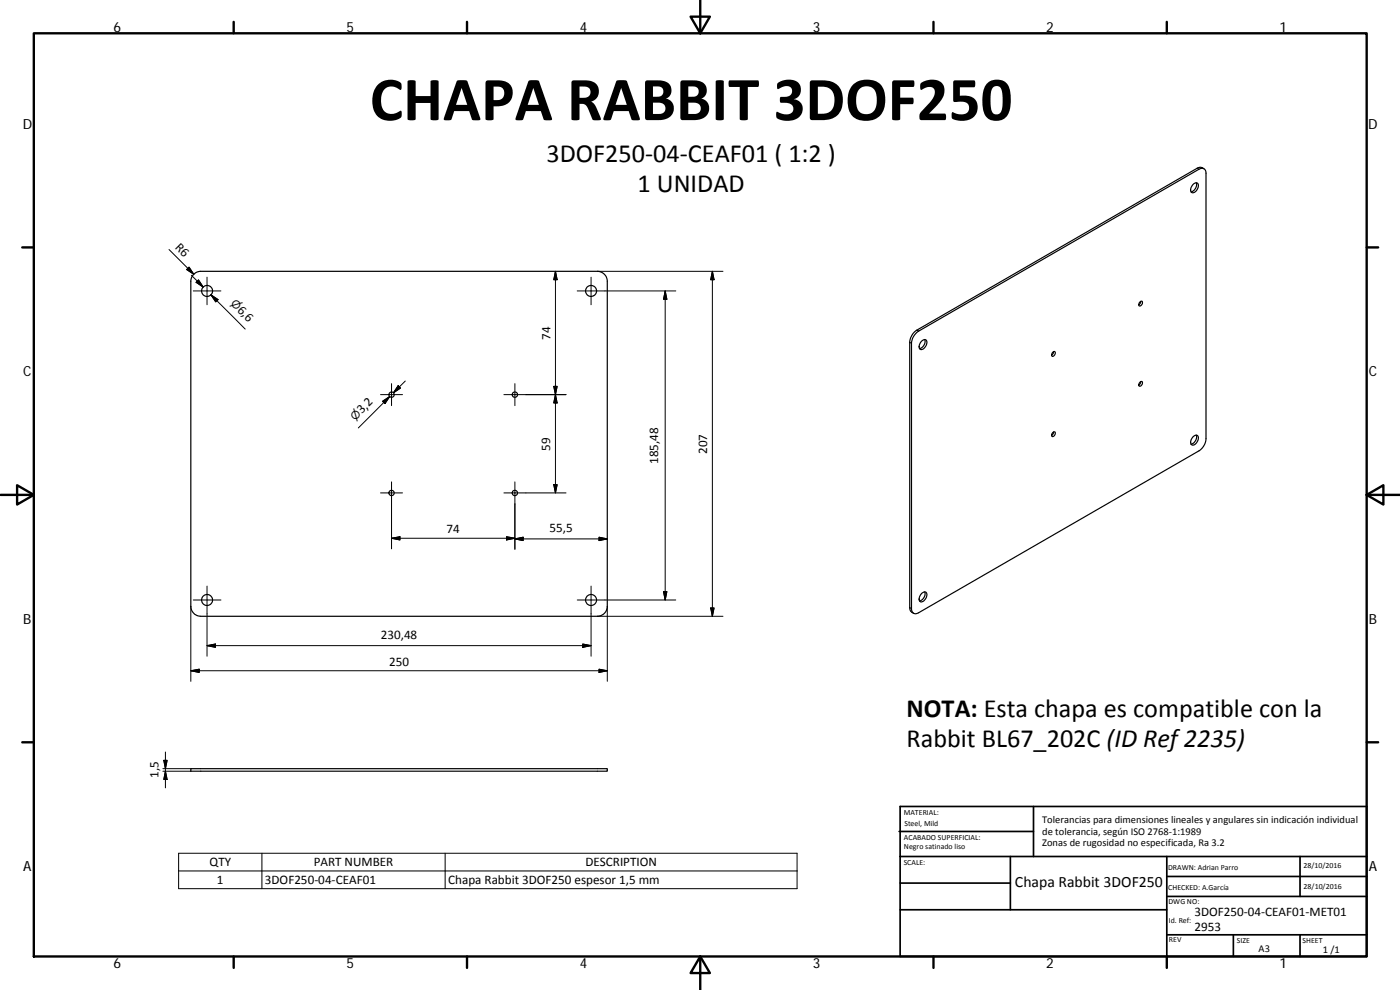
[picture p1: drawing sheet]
<svg xmlns="http://www.w3.org/2000/svg" width="420mm" height="297mm" viewBox="0 0 420 297" stroke-linecap="round" stroke-linejoin="round" font-family="sans-serif">
<g fill="none" stroke="#000" stroke-width=".36">
<path d="M358 55.4a.92 .92 0 0 1 1.4-.5 .92 .92 0 0 1 .1 1.5 1.52 1.52 0 0 1-2 1.2 1.99 1.99 0 0 1 .5-2.2zM359 54.8a2.17 2.17 0 0 1-1.5 2.8M361.3 50.6l-.9-.4-1.1 .3-84.1 48.6a4.7 4.7 0 0 0-2.2 3.6v79.6l.3 1.1 .9 .6M58.2 82.3l.9-.7 1.2-.2h119a3 3 0 0 1 3 3v97.5a3 3 0 0 1-3 3h-119a3 3 0 0 1-3-3v-97.5l.2-1.2zM342.1 90.7a.48 .48 0 0 1 .7-.2 .48 .48 0 0 1 0 .7 .52 .52 0 0 1-.5 .6 .52 .52 0 0 1-.6-.4zM342.4 90.4l-.7 1.1M274.9 100l.8-.6 84.1-48.6a1.29 1.29 0 0 1 1.5-.2 1.29 1.29 0 0 1 .6 1.4v79.6a4.7 4.7 0 0 1-2.1 3.7l-84.1 48.6a1.29 1.29 0 0 1-1.5 .1 1.29 1.29 0 0 1-.7-1.4v-79.6a4.4 4.4 0 0 1 1.4-3zM276.5 102.4a.92 .92 0 0 1 1.4-.4 .92 .92 0 0 1 .2 1.4 1.54 1.54 0 0 1-2.1 1.3 1.93 1.93 0 0 1 .5-2.3zM277.5 101.9a2.17 2.17 0 0 1-1.5 2.7M316 105.6a.46 .46 0 0 1 .7 .1 .46 .46 0 0 1-.1 .6 .52 .52 0 0 1-.4 .6 .52 .52 0 0 1-.6-.4zM316.2 105.5l-.1 .5-.5 .6M342.1 114.7a.49 .49 0 0 1 .7-.2 .49 .49 0 0 1 0 .8 .52 .52 0 0 1-.5 .6 .52 .52 0 0 1-.6-.4z"/>
<path d="M342.4 114.5l-.4 .8-.3 .2M315.9 129.8a.49 .49 0 0 1 .8-.1 .49 .49 0 0 1-.1 .8 .52 .52 0 0 1-.4 .5 .52 .52 0 0 1-.6-.4zM316.2 129.6l-.6 1.1M358 131.1a.92 .92 0 0 1 1.4-.4 .92 .92 0 0 1 .1 1.4 1.52 1.52 0 0 1-2 1.2 1.99 1.99 0 0 1 .5-2.2zM359 130.6a2.17 2.17 0 0 1-1.5 2.7M276.7 177.9a.89 .89 0 0 1 1.3-.1 .89 .89 0 0 1 .1 1.3 1.54 1.54 0 0 1-2.1 1.3 2.12 2.12 0 0 1 .7-2.5zM277.5 177.6a2.17 2.17 0 0 1-1.5 2.7M57.3 230.6h125v.8h-125z"/>
<circle cx="62.1" cy="87.3" r="1.65"/>
<circle cx="177.4" cy="87.3" r="1.64"/>
<circle cx="117.5" cy="118.4" r=".8"/>
<circle cx="154.5" cy="118.4" r=".81"/>
<circle cx="117.5" cy="147.9" r=".79"/>
<circle cx="154.5" cy="147.9" r=".8"/>
<circle cx="62.1" cy="180" r="1.65"/>
<circle cx="177.4" cy="180" r="1.64"/>
</g>
<g fill="none" stroke="#000" stroke-width=".3">
<path d="M359.3 50.5l.5 .3M50.7 74.9l7.5 7.4M56.7 80.2l1.5 2.1-2.2-1.4zM57.4 82.6l3.6 3.5M58 87.3h8.3M59.6 84l1.4 2.1-2.1-1.4zM62.1 83.2v8.2M63.3 88.5l2.1 1.4-.7 .7zM65.1 90.2l-1.8-1.7 10.3 10.2M166.7 81.4l.5 2.5h-1zM166.7 81.4v66.5M173.2 87.3h29.6"/>
<path d="M177.4 83.2v8.2M179.3 81.4h37.7M199.6 87.3v92.7M199.6 87.3l.5 2.5h-1zM213.8 81.4v103.5M213.8 81.4l.5 2.5h-1zM275.2 99.1l.5 .3M114.2 118.4h6.6M117.5 115.1v6.6M119.5 115.7l.7 .7-2.1 1.5zM121.6 114.3l-3.5 3.6M151.2 118.4h18.7"/>
<path d="M154.5 115.1v6.6M166.2 115.9h1l-.5 2.5zM166.7 118.4l.5 2.5h-1zM273 102.7l.5 .3M114.8 120.4l2.2-1.4-1.5 2.1zM115.2 120.8l1.8-1.8-9.5 9.4M114.2 147.9h6.6M117.5 144.6v20.1M151.2 147.9h18.7M154.5 144.6v20.3M166.2 145.4h1l-.5 2.5zM62.1 175.9v21"/>
<path d="M117.5 161.5l2.5-.5v1zM117.5 161.5h37M152 161l2.5 .5-2.5 .5zM154.5 161.7l2.5-.5v1zM154.5 161.7h27.8M177.4 175.9v21M179.8 161.2l2.5 .5-2.5 .5zM199.1 177.5h1l-.5 2.5zM57.3 181.9v22.5M58 180h8.3M62.1 193.7l2.6-.5v1zM62.1 193.7h115.3"/>
<path d="M173.2 180h29.6M174.9 193.2l2.5 .5-2.5 .5zM179.3 184.9h37.7M182.3 181.9v22.5M213.3 182.4h1l-.5 2.5zM273 182.3l.5 .3M57.3 201.3l2.5-.5v1zM57.3 201.3h125M179.8 200.8l2.5 .5-2.5 .5zM48.9 230.6h8.4M48.9 231.4h8.4M49.2 228.1h1l-.6 2.5z"/>
<path d="M49.6 225.6v10.8M49.6 231.4l.6 2.5h-1zM53.6 256h185.6v10.6h-185.6zM78.6 256v10.6M133.6 256v10.6M53.6 261.3h185.6"/>
</g>
<g fill="none" stroke="#000" stroke-width=".71">
<path d="M10.1 10h400.1v277h-400.1zM70.1 6.6v3.4M140.2 6.6v3.4M207.3 5h5.8l-2.9 5zM210.2 0v10M280.2 6.6v3.4M350.2 6.6v3.4M6.7 74.2h3.4M410.2 74.2h3.4M.2 148.5h9.9M5.1 145.6l5 2.9-5 2.9zM410.2 148.5l5-2.9v5.8z"/>
<path d="M410.2 148.5h9.9M6.7 222.7h3.4M410.2 222.7h3.4M70.1 287v3.4M140.2 287v3.4M210.2 287l2.9 5h-5.8zM210.2 287v10M280.2 287v3.4M350.2 287v3.4"/>
</g>
<g fill="none" stroke="#000" stroke-width=".51">
<path d="M269.8 249.5h40.4M270.1 257h140.1M270.1 242h140.1v45h-140.1zM303.2 257v16M310.2 242v15M350.2 257v30M390.2 257v12M270.1 273h80.1M270.1 265h33.1M350.2 269h60M350.2 263h60M350.2 280.5h60"/>
<path d="M370.2 280.5v6.5M390.2 280.5v6.5"/>
</g>
<g fill="#000" stroke="#000" stroke-width=".3">
<path d="M56.7 80.2l1.5 2.1-2.2-1.4zM59.6 84l1.4 2.1-2.1-1.4zM63.3 88.5l2.1 1.4-.7 .7zM166.7 81.4l.5 2.5h-1zM199.6 87.3l.5 2.5h-1zM213.8 81.4l.5 2.5h-1zM119.5 115.7l.7 .7-2.1 1.5zM166.2 115.9h1l-.5 2.5zM114.8 120.4l2.2-1.4-1.5 2.1zM166.7 118.4l.5 2.5h-1zM166.2 145.4h1l-.5 2.5zM117.5 161.5l2.5-.5v1z"/>
<path d="M152 161l2.5 .5-2.5 .5zM154.5 161.7l2.5-.5v1zM179.8 161.2l2.5 .5-2.5 .5zM199.1 177.5h1l-.5 2.5zM62.1 193.7l2.6-.5v1zM174.9 193.2l2.5 .5-2.5 .5zM213.3 182.4h1l-.5 2.5zM57.3 201.3l2.5-.5v1zM179.8 200.8l2.5 .5-2.5 .5zM49.2 228.1h1l-.6 2.5zM49.6 231.4l.6 2.5h-1z"/>
</g>
<text font-size="18.9" x="111" y="36">CHAPA RABBIT 3DOF250</text>
<g font-size="7.9">
<text x="164" y="48.5">3DOF250‐04‐CEAF01 ( 1:2 )</text>
<text x="191.4" y="57.5">1 UNIDAD</text>
<text x="272.1" y="215.2">NOTA: Esta chapa es compatible con la</text>
<text x="272.1" y="224.2">Rabbit BL67_202C (ID Ref2235)</text>
</g>
<text font-size="4.7" x="304.6" y="266.2">Chapa Rabbit 3DOF250</text>
<g font-size="4.2">
<text x="34" y="9.6">6</text>
<text x="104" y="9.6">5</text>
<text x="174" y="9.6">4</text>
<text x="244" y="9.6">3</text>
<text x="314" y="9.6">2</text>
<text x="384" y="9.6">1</text>
<text x="6.8" y="38.7">D</text>
<text x="410.6" y="38.7">D</text>
<text x="7" y="112.9">C</text>
<text x="410.8" y="112.9">C</text>
<text x="7" y="187.1">B</text>
<text x="410.8" y="187.1">B</text>
<text x="7" y="261.3">A</text>
<text x="410.8" y="261.3">A</text>
<text x="34" y="290.4">6</text>
<text x="104" y="290.4">5</text>
<text x="174" y="290.4">4</text>
<text x="244" y="290.4">3</text>
<text x="314" y="290.4">2</text>
<text x="384" y="290.4">1</text>
</g>
<g font-size="3.9">
<text x="52.4" y="74.3" transform="rotate(45 52.4 74.3)">R6</text>
<text x="71.1" y="93.2" transform="rotate(45 71.1 93.2)">6,6</text>
<text x="165.2" y="101.9" transform="rotate(-90 165.2 101.9)">74</text>
<text x="108.6" y="124.4" transform="rotate(-45 108.6 124.4)">3,2</text>
<text x="165.1" y="135.2" transform="rotate(-90 165.1 135.2)">59</text>
<text x="212.2" y="136.2" transform="rotate(-90 212.2 136.2)">207</text>
<text x="197.6" y="139.2" transform="rotate(-90 197.6 139.2)">185,48</text>
<text x="134" y="160">74</text>
<text x="164.9" y="159.6">55,5</text>
<text x="114.3" y="191.6">230,48</text>
<text x="116.8" y="199.7">250</text>
<text x="47.6" y="233.5" transform="rotate(-90 47.6 233.5)">1,5</text>
<text x="62.9" y="259.9">QTY</text>
<text x="94.2" y="259.9">PART NUMBER</text>
<text x="175.7" y="259.9">DESCRIPTION</text>
<text x="65.1" y="265.2">1</text>
<text x="79.5" y="265.2">3DOF250‐04‐CEAF01</text>
<text x="134.5" y="265.3">Chapa Rabbit 3DOF250 espesor 1,5 mm</text>
<text x="358.5" y="274.9">3DOF250‐04‐CEAF01‐MET01</text>
<text x="358.5" y="279.4">2953</text>
</g>
<g font-size="3.3">
<text x="69.1" y="91.2" transform="rotate(45 69.1 91.2)">⌀</text>
<text x="106.6" y="126.3" transform="rotate(-45 106.6 126.3)">⌀</text>
</g>
<g font-size="3.1">
<text x="312.8" y="246.8">Tolerancias para dimensiones lineales y angulares sin indicación individual</text>
<text x="312.8" y="250.4">de tolerancia, según ISO 2768‐1:1989</text>
<text x="312.8" y="254">Zonas de rugosidad no especificada, Ra 3.2</text>
<text x="377.7" y="285.6">A3</text>
<text x="397" y="285.9">1 /1</text>
</g>
<g font-size="2.4">
<text x="271.2" y="244.4">MATERIAL:</text>
<text x="271.3" y="251.9">ACABADO SUPERFICIAL:</text>
<text x="271.4" y="247.9">Steel, Mild</text>
<text x="271.3" y="254.6">Negro satinado liso</text>
<text x="271.2" y="259.7">SCALE:</text>
<text x="350.6" y="260.9">DRAWN: Adrian Parro</text>
<text x="391.2" y="260.6">28/10/2016</text>
<text x="350.6" y="267">CHECKED: A.García</text>
<text x="391.2" y="266.6">28/10/2016</text>
<text x="350.7" y="271.4">DWG NO:</text>
<text x="350.8" y="276.8">Id. Ref:</text>
<text x="350.8" y="282.8">REV</text>
<text x="371.2" y="282.9">SIZE</text>
<text x="390.9" y="282.9">SHEET</text>
</g>
</svg>
